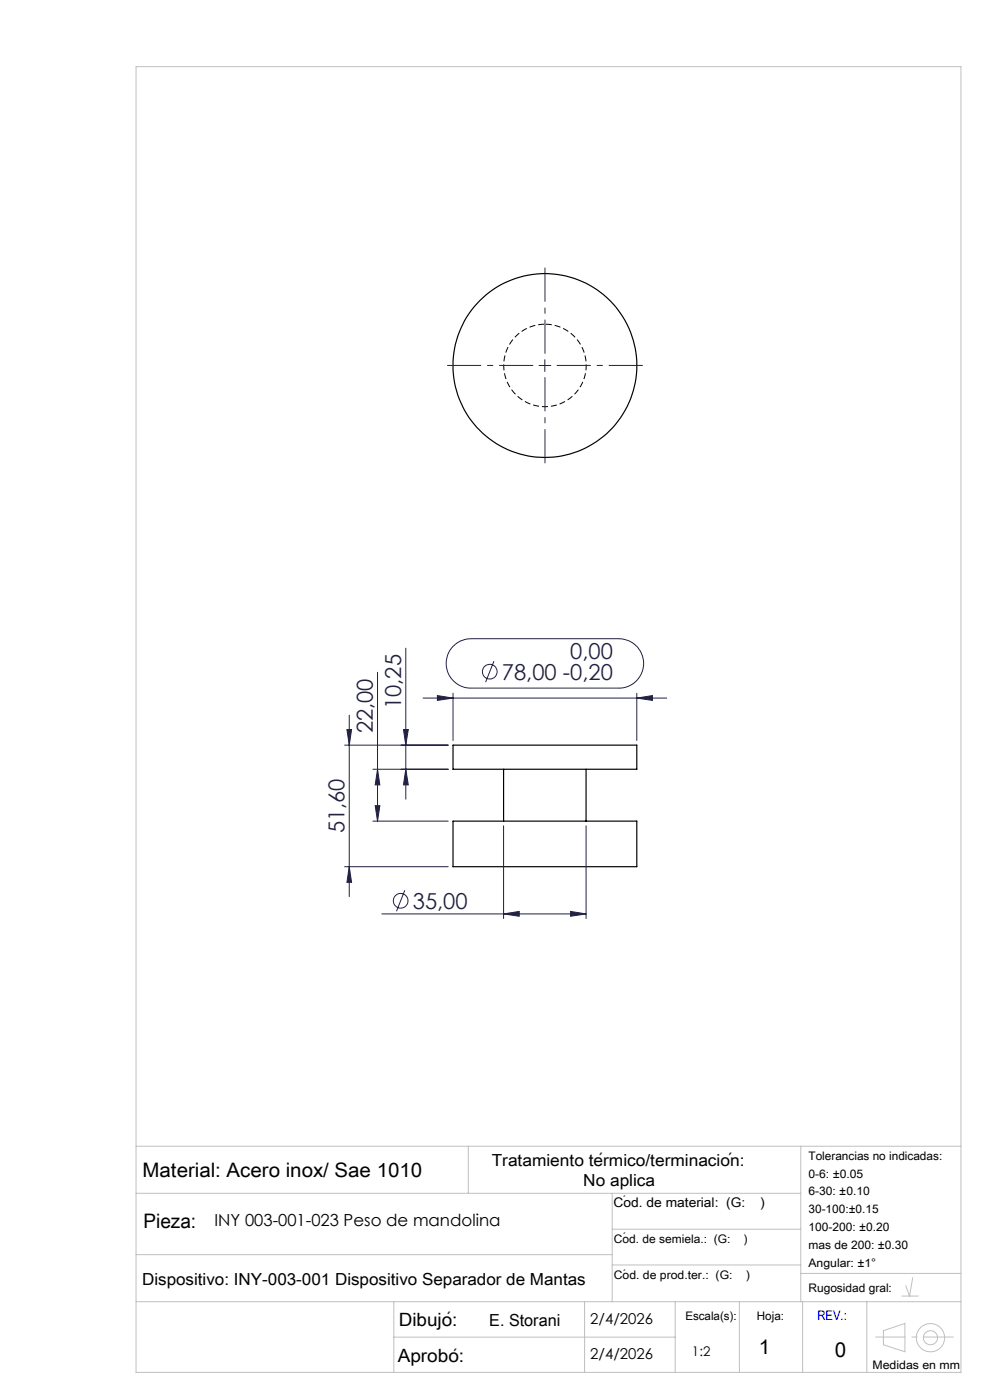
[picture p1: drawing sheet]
<svg xmlns="http://www.w3.org/2000/svg" width="210mm" height="297mm" viewBox="0 0 210 297" stroke-linecap="round" stroke-linejoin="round" font-family="sans-serif">
<path d="M115.6 68.8a8.8 8.8 0 0 1 7.7 12.9 8.8 8.8 0 0 1-15.1 .5 8.8 8.8 0 0 1 6.8-13.4h.6" fill="none" stroke="#000" stroke-width=".21" stroke-dasharray="1.3 .6" stroke-dashoffset="-.2" stroke-linecap="butt"/>
<g fill="none" stroke="#000" stroke-width=".25">
<path d="M96.1 158.1h39v5.1h-39zM96.1 174.2h39v9.7h-39zM106.8 163.2v11M124.3 163.2v11"/>
<circle cx="115.6" cy="77.5" r="19.5"/>
</g>
<g fill="none" stroke="#212142" stroke-width=".21">
<path d="M114.3 77.5h2.5M115.6 76.3v2.5M86.1 137.5v32M96.1 137.2a5.2 5.2 0 0 1 3.8-1.7h31.4a5.2 5.2 0 0 1 5.2 5.2 5.2 5.2 0 0 1-5.2 5.3h-31.4a5.2 5.2 0 0 1-4.8-3.2 5.2 5.2 0 0 1 1-5.6zM73.1 158.1h22M73.6 154.8h1l-.5 3.3zM74.1 151.7v38.5M80.1 142.6v31.6M85.6 154.8h1l-.5 3.3zM89.7 148.1h51.7M92.8 147.6l3.3 .5-3.3 .5zM96.1 147.1v10"/>
<path d="M104.8 140.3l-1.8 4.4M135.1 148.1l3.3-.5v1zM135.1 147.1v10M79.1 163.2h16M79.1 174.2h16M79.6 170.9h1l-.5 3.3zM80.1 163.2l.5 3.3h-1zM86.1 163.2l.5 3.3h-1zM106.8 175.2v19.7M124.3 175.2v19.7M73.1 183.9h22M74.1 183.9l.5 3.3h-1z"/>
<path d="M81 193.9h43.3M85.9 188.9l-1.8 4.4M106.8 193.9l3.3-.5v1zM121 193.4l3.3 .5-3.3 .5z"/>
<circle cx="103.9" cy="142.5" r="1.56"/>
<circle cx="85" cy="191.1" r="1.55"/>
</g>
<g fill="none" stroke="#c0c0c0" stroke-width=".21">
<path d="M28.9 14.1h174.9v277h-174.9zM28.9 253.1h141M28.9 243.2h174.9M99.3 243.2v9.9M129.9 253.1v23.1M169.9 243.2v33M28.9 276.2h174.9M28.9 266.2h101M83.5 276.2v14.9M124 276.2v14.9M129.9 260.8h40M129.9 268.4h40"/>
<path d="M143.2 276.2v14.9M156.8 276.2v14.9M169.9 270.2h33.9M170.3 276.2v14.9M183.9 276.2v14.9M191.3 275h3.5M193.6 271l-.7 4-.8-2.3M83.5 283.7h59.7M187.4 282.3l4.5-1.5v6l-4.5-1.5z"/>
<circle cx="197.4" cy="283.8" r="3"/>
<circle cx="197.4" cy="283.8" r="1.48"/>
</g>
<path d="M113.1 77.5h-18.2M115.6 75v-18.2M118.1 77.5h18.3M115.6 80v18.3" fill="none" stroke="#212142" stroke-width=".21" stroke-dasharray="15.2 1.3 1.3 1.3" stroke-dashoffset="8" stroke-linecap="butt"/>
<path d="M185.7 283.6h16.6" fill="none" stroke="#c0c0c0" stroke-width=".21" stroke-dasharray="15.2 1.3 1.3 1.3" stroke-dashoffset="8.8" stroke-linecap="butt"/>
<g fill="#212142">
<path d="M135.1 148.1l3.3-.5v1zM92.8 147.6l3.3 .5-3.3 .5z"/>
<path d="M106.8 193.9l3.3-.5v1zM121 193.4l3.3 .5-3.3 .5z"/>
<path d="M85.6 154.8h1l-.5 3.3zM86.1 163.2l.5 3.3h-1zM80.1 163.2l.5 3.3h-1zM79.6 170.9h1l-.5 3.3zM73.6 154.8h1l-.5 3.3zM74.1 183.9l.5 3.3h-1z"/>
</g>
<g font-size="4.7" fill="#212142">
<text x="121" y="139.7">0,00</text>
<text x="106.5" y="144.2">78,00 -0,20</text>
<text x="79.1" y="155.5" transform="rotate(-90 79.1 155.5)">22,00</text>
<text x="85.1" y="150.4" transform="rotate(-90 85.1 150.4)">10,25</text>
<text x="73.1" y="176.8" transform="rotate(-90 73.1 176.8)">51,60</text>
<text x="87.6" y="192.8">35,00</text>
</g>
<g font-size="4.4">
<text x="161" y="287.2">1</text>
<text x="177.1" y="287.9">0</text>
</g>
<g font-size="4.2">
<text x="30.2" y="249.7">Material: Acero inox/ Sae 1010</text>
<text x="30.4" y="260.5">Pieza:</text>
</g>
<g font-size="3.9" fill="#212142">
<text x="126.8" y="247.4">´</text>
<text x="154.3" y="247.4">´</text>
<text x="94.6" y="281.2">´</text>
<text x="95.9" y="289">´</text>
</g>
<g font-size="3.9">
<text x="84.6" y="281.2">Dibujo:</text>
<text x="84.4" y="289">Aprobo:</text>
</g>
<g font-size="3.5">
<text x="104.3" y="247.3">Tratamiento termico/terminacion:</text>
<text x="123.7" y="251.7">No aplica</text>
<text x="45.5" y="260.2">INY 003-001-023 Peso de mandolina</text>
<text x="30.1" y="272.7">Dispositivo: INY-003-001 Dispositivo Separador de Mantas</text>
<text x="103.8" y="281.2">E. Storani</text>
</g>
<g font-size="3.2">
<text x="125.2" y="280.9">2/4/2026</text>
<text x="125.2" y="288.3">2/4/2026</text>
</g>
<g font-size="2.8">
<text x="130.2" y="256.1">Cod. de material: (G:</text>
<text x="161.4" y="256.1">)</text>
<text x="146.8" y="287.8">1:2</text>
</g>
<text font-size="2.8" fill="#00f" x="173.4" y="280.1">REV.:</text>
<g font-size="2.5">
<text x="171.5" y="246">Tolerancias no indicadas:</text>
<text x="171.5" y="249.8">0-6: ±0.05</text>
<text x="171.5" y="253.6">6-30: ±0.10</text>
<text x="171.5" y="257.4">30-100:±0.15</text>
<text x="130.2" y="263.6">Cod. de semiela.: (G:</text>
<text x="157.8" y="263.6">)</text>
<text x="171.5" y="261.2">100-200: ±0.20</text>
<text x="171.5" y="265">mas de 200: ±0.30</text>
<text x="171.5" y="268.8">Angular: ±1°</text>
<text x="130.2" y="271.4">Cod. de prod.ter.: (G:</text>
<text x="158.3" y="271.4">)</text>
<text x="171.5" y="274.2">Rugosidad gral:</text>
<text x="145.4" y="280">Escala(s):</text>
<text x="160.6" y="280">Hoja:</text>
<text x="185.1" y="290.5">Medidas en mm</text>
</g>
<g font-size="2.5" fill="#212142">
<text x="132.1" y="255.5">´</text>
<text x="132.1" y="263.2">´</text>
<text x="132.1" y="271.1">´</text>
</g>
</svg>
